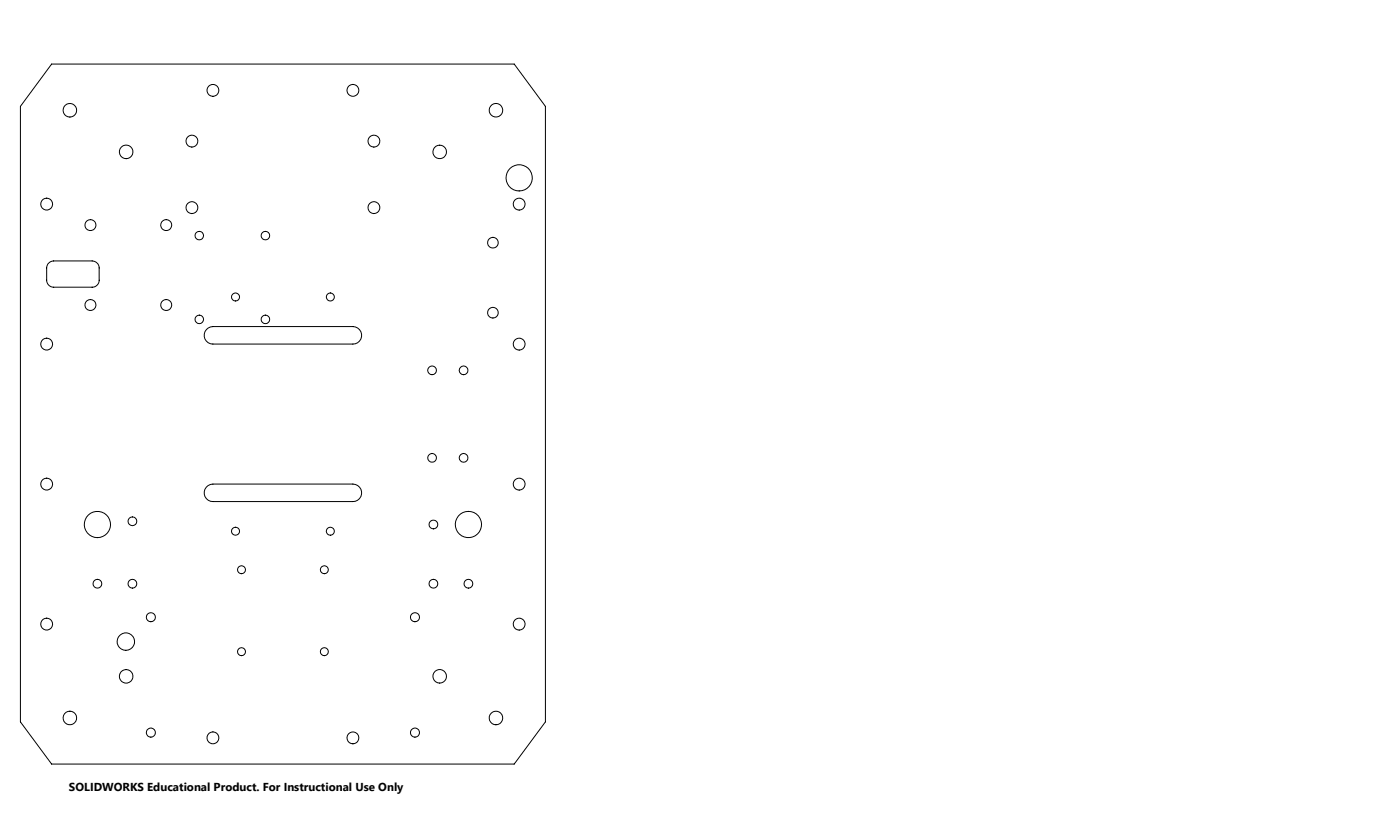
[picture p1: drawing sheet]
<svg xmlns="http://www.w3.org/2000/svg" width="508mm" height="305mm" viewBox="0 0 508 305" stroke-linecap="round" stroke-linejoin="round" font-family="sans-serif">
<g fill="none" stroke="#000" stroke-width=".36">
<path d="M18.7 23.2h167.9l11.3 15.4v223.3l-11.3 15.3h-167.9l-11.3-15.3v-223.3zM17.7 95.5l.8-.6 1-.2h13.9a2.59 2.59 0 0 1 2.6 2.5v4.5a2.53 2.53 0 0 1-2.6 2.5h-13.9a2.53 2.53 0 0 1-2.6-2.5l.1-5zM74.9 119.6l.6-.6 1.8-.5h50.8a3.2 3.2 0 0 1 3.1 3.2 3.2 3.2 0 0 1-3.1 3.1h-50.8a3.1 3.1 0 0 1-2.9-1.8 3.1 3.1 0 0 1 .5-3.4zM74.9 176.8l.6-.6 1.8-.6h50.8a3.2 3.2 0 0 1 3.1 3.2 3.2 3.2 0 0 1-3.1 3.2h-50.8a3.1 3.1 0 0 1-2.9-1.8 3.1 3.1 0 0 1 .5-3.4z"/>
<circle cx="77.3" cy="32.8" r="2.16"/>
<circle cx="128.1" cy="32.8" r="2.16"/>
<circle cx="25.3" cy="40" r="2.47"/>
<circle cx="45.8" cy="55.1" r="2.47"/>
<circle cx="69.6" cy="51.2" r="2.16"/>
<circle cx="135.7" cy="51.2" r="2.16"/>
<circle cx="159.5" cy="55.1" r="2.46"/>
<circle cx="180" cy="40" r="2.47"/>
<circle cx="16.9" cy="74.1" r="2.16"/>
<circle cx="69.6" cy="75.3" r="2.16"/>
<circle cx="135.7" cy="75.3" r="2.16"/>
<circle cx="188.4" cy="74.1" r="2.16"/>
<circle cx="188.4" cy="64.5" r="4.8"/>
<circle cx="32.8" cy="81.7" r="2"/>
<circle cx="60.3" cy="81.7" r="1.99"/>
<circle cx="72.3" cy="85.5" r="1.55"/>
<circle cx="96.3" cy="85.5" r="1.55"/>
<circle cx="178.9" cy="88.1" r="1.95"/>
<circle cx="32.8" cy="110.7" r="2"/>
<circle cx="60.3" cy="110.7" r="1.99"/>
<circle cx="72.3" cy="115.9" r="1.55"/>
<circle cx="85.5" cy="107.8" r="1.46"/>
<circle cx="96.3" cy="115.9" r="1.55"/>
<circle cx="119.9" cy="107.7" r="1.46"/>
<circle cx="178.9" cy="113.5" r="1.94"/>
<circle cx="16.9" cy="124.9" r="2.16"/>
<circle cx="156.8" cy="134.4" r="1.58"/>
<circle cx="168.2" cy="134.4" r="1.58"/>
<circle cx="188.4" cy="124.9" r="2.16"/>
<circle cx="16.9" cy="175.7" r="2.16"/>
<circle cx="156.8" cy="166.1" r="1.59"/>
<circle cx="168.2" cy="166.1" r="1.59"/>
<circle cx="188.4" cy="175.7" r="2.16"/>
<circle cx="35.4" cy="190.3" r="4.8"/>
<circle cx="48" cy="189.2" r="1.59"/>
<circle cx="85.5" cy="192.8" r="1.46"/>
<circle cx="119.9" cy="192.8" r="1.45"/>
<circle cx="157.3" cy="190.3" r="1.59"/>
<circle cx="170" cy="190.3" r="4.8"/>
<circle cx="35.3" cy="211.8" r="1.59"/>
<circle cx="48" cy="211.8" r="1.59"/>
<circle cx="87.6" cy="206.7" r="1.45"/>
<circle cx="117.7" cy="206.7" r="1.45"/>
<circle cx="157.3" cy="211.8" r="1.59"/>
<circle cx="170" cy="211.8" r="1.59"/>
<circle cx="16.9" cy="226.5" r="2.16"/>
<circle cx="45.7" cy="232.8" r="3.2"/>
<circle cx="54.8" cy="224" r="1.65"/>
<circle cx="87.6" cy="236.5" r="1.45"/>
<circle cx="117.7" cy="236.5" r="1.45"/>
<circle cx="150.6" cy="224" r="1.65"/>
<circle cx="188.4" cy="226.5" r="2.16"/>
<circle cx="45.8" cy="245.4" r="2.46"/>
<circle cx="159.5" cy="245.4" r="2.46"/>
<circle cx="25.3" cy="260.5" r="2.47"/>
<circle cx="54.7" cy="265.8" r="1.66"/>
<circle cx="77.3" cy="267.7" r="2.16"/>
<circle cx="128.1" cy="267.7" r="2.16"/>
<circle cx="150.6" cy="265.8" r="1.66"/>
<circle cx="180" cy="260.5" r="2.47"/>
</g>
<text font-size="4.2" x="25" y="287.2">SOLIDWORKS Educational Product. For Instructional Use Only</text>
</svg>
